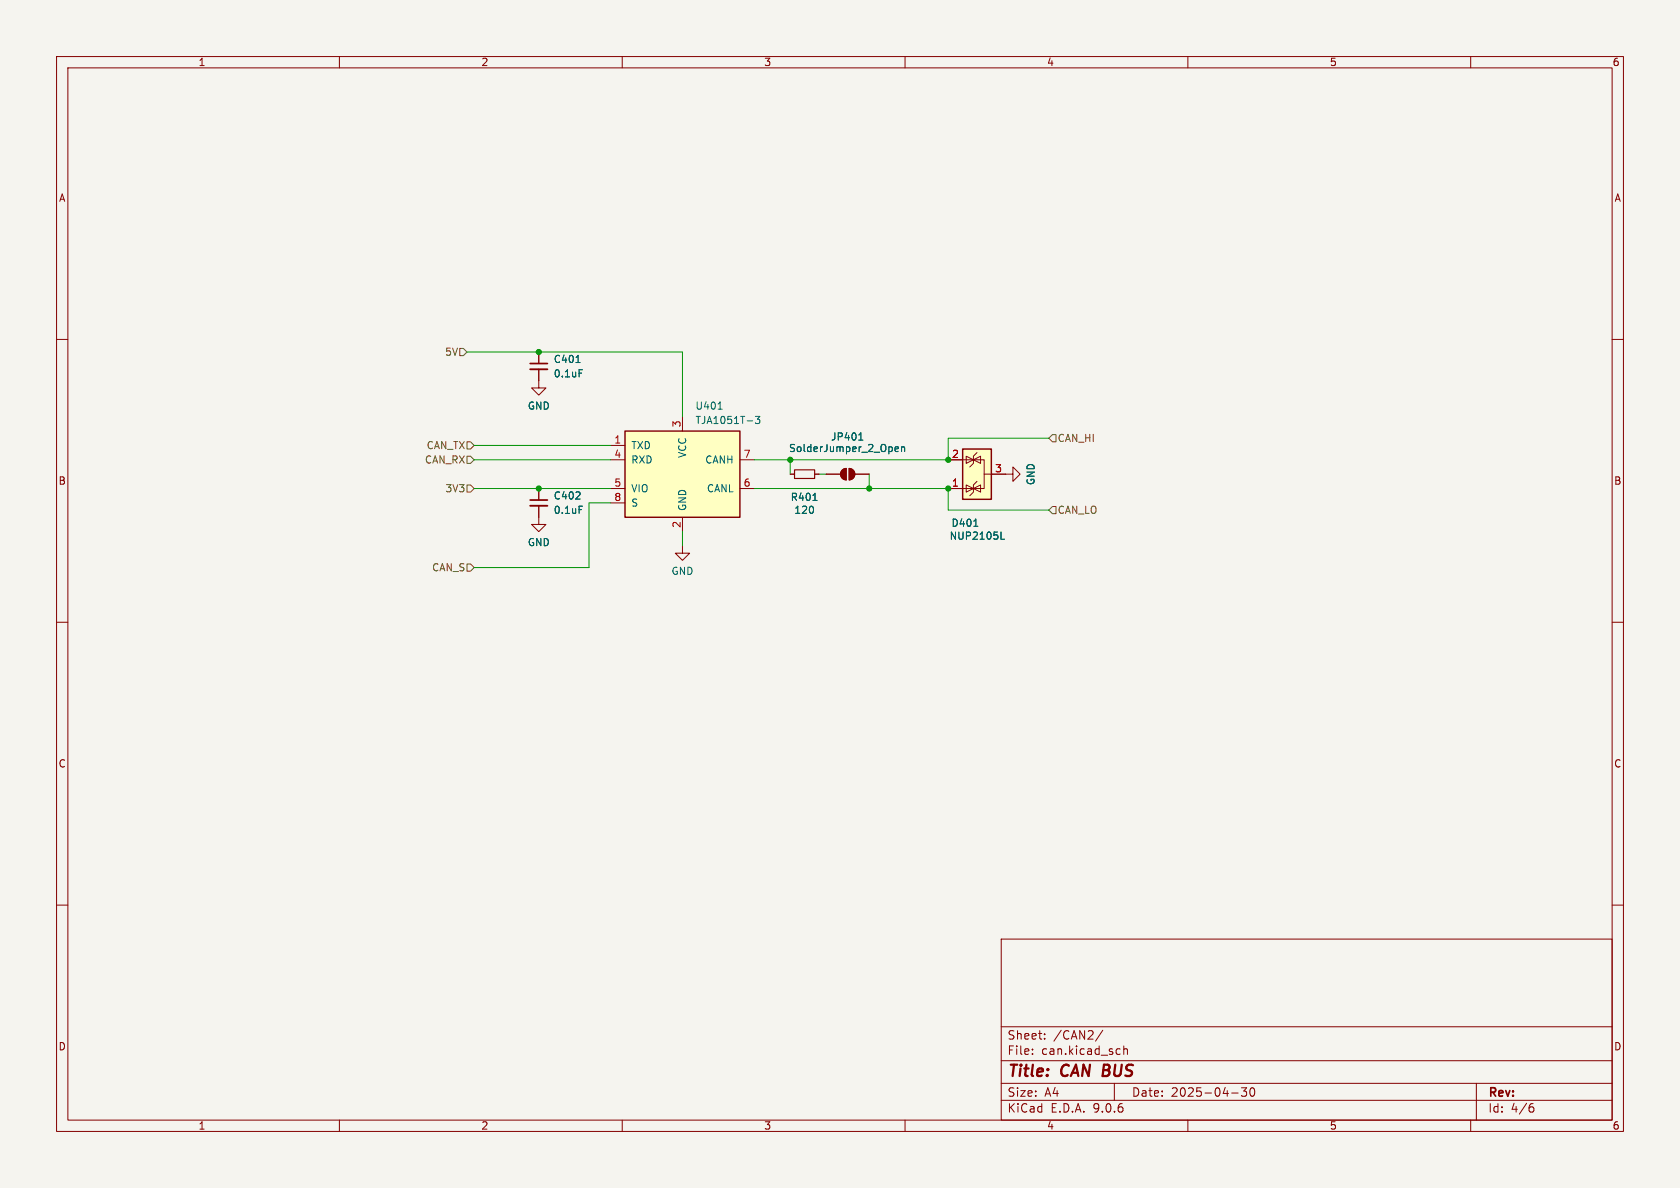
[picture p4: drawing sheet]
<svg xmlns="http://www.w3.org/2000/svg" width="297mm" height="210mm" viewBox="0 0 297 210" stroke-linecap="round" stroke-linejoin="round" font-family="sans-serif">
<path d="M0 0h297v210h-297z" fill="#f5f4ef" stroke="#f5f4ef" stroke-width=".18"/>
<g fill="none" stroke="#840000" stroke-width=".18">
<path d="M10 10h277v190h-277zM12 12h273v186h-273zM60 10v2M110 10v2M160 10v2M210 10v2M260 10v2M10 60h2M285 60h2M139.7 83.8h.8M144 83.8h.8M10 110h2"/>
<path d="M285 110h2M10 160h2M177 166h108v32h-108zM285 160h2M60 198v2M110 198v2M160 198v2M177 194.5h108M177 191.5h108M177 187.5h108M177 181.5h108M182.5 186.3v.1"/>
<path d="M182.5 185.5v.1M184.7 183.6v.1M184.7 182.8v.1M195 182.1l-1.3 2M197 191.5v3M197.9 185.4l.1 .1M198 186.3l-.1 .1M198.7 184.9v1.5M198.7 185.5l.2-.1 .3 .1 .1 .9M210 198v2M217.7 193.2h1.2M219.5 192.3h.9l-.5 .6 .4 .1v.7l-.2 .1h-.4l-.2-.1"/>
<path d="M221.1 192.4l.2-.1a.81 .81 0 0 1 .6 .6 .81 .81 0 0 1-.3 .8l-.1 .1a.81 .81 0 0 1-.4-1.4zM260 198v2M261 191.5v6.5M270.6 195.7h.4l.2 .3-.1 .5-.5 .1M271 195.1l-.4 .1"/>
</g>
<path d="M140.5 83.1h3.5v1.5h-3.5z" fill="none" stroke="#840000" stroke-width=".2"/>
<path d="M143.7 88.5h.7" fill="none" stroke="#006464" stroke-width=".18"/>
<path d="M170.2 79.4h5.1v8.9h-5.1z" fill="#ffffc2"/>
<path d="M170.2 79.4h5.1v8.9h-5.1z" fill="none" stroke="#840000" stroke-width=".25"/>
<path d="M120.6 96.5v1.3h1.3l-1.3 1.3-1.2-1.3h1.2M167.6 86.4h4.5M167.6 81.3h4.5M170.8 80.6l1.3 .7-1.3 .6zM171.4 86.4h.7l-1.3-.7v1.3l1.3-.6M172.1 81.3h1.9v5.1h-1.9M172.1 86.4l1.3-.7v1.3zM172.1 81.3l1.3-.7v1.3zM172.7 85.1l-.6 .6v1.3l-.7 .6M172.7 80l-.6 .6v1.3l-.7 .7M174 83.8h3.8" fill="none" stroke="#840000" stroke-width=".18"/>
<path d="M172.1 93h.8M177 95.3h.6" fill="none" stroke="#006464" stroke-width=".18"/>
<path d="M110.5 76.2h20.3v15.2h-20.3z" fill="#ffffc2"/>
<path d="M110.5 76.2h20.3v15.2h-20.3z" fill="none" stroke="#840000" stroke-width=".25"/>
<g fill="none" stroke="#840000" stroke-width=".18">
<path d="M95.2 65.3v3.3h1.3l-1.3 1.3-1.2-1.3h1.2M95.2 62.2v2.1M107.9 78.7h2.6M120.6 73.7v2.5M95.2 89.4v3.3h1.3l-1.3 1.3-1.2-1.3h1.2M95.2 86.4v2M107.9 81.3h2.6M107.9 86.4h2.6M107.9 88.9h2.6M120.6 91.4v2.6M130.8 81.3h2.5M130.8 86.4h2.5"/>
<path d="M139.7 83.8h.8M144 83.8h.8M146 83.8h2.6M148.9 83.1l.7-.3v2a1.02 1.02 0 0 1-.9-.6 1.02 1.02 0 0 1 .2-1.1zM150.1 82.8a1.02 1.02 0 0 1 1 1 1.02 1.02 0 0 1-1 1zM151.1 83.8h2.6M167.6 81.3h2.6M167.6 86.4h2.6M175.3 83.8h3.8v-1.2l1.2 1.2-1.2 1.3v-1.3"/>
</g>
<g fill="none" stroke="#006464" stroke-width=".18">
<path d="M101.8 64.1h.8M102.4 65.4h.6M126.9 72.3h.8M133.5 73.6h.8l-.4 .5 .4 .1v.6l-.2 .1-.6-.1M151.8 77.8h.8M152.1 76.7l.1-.2v1.3M158.2 79.4l.6-.1v-.3h-.4l-.2 .2 .1 .6h.5M159.4 79.1l.2-.1h.3v.8M159.4 79v.8M102.4 89.5h.6M143.7 88.5h.7M172.1 93h.8"/>
<path d="M177 95.3h.6"/>
</g>
<g fill="#840000" stroke="#840000" stroke-width=".18">
<path d="M148.9 83.1l.7-.3v2a1.02 1.02 0 0 1-.9-.6 1.02 1.02 0 0 1 .2-1.1z"/>
<path d="M150.1 82.8a1.02 1.02 0 0 1 1 1 1.02 1.02 0 0 1-1 1z"/>
</g>
<path d="M93.7 64.3h3.1M93.7 88.4h3.1" fill="none" stroke="#840000" stroke-width=".3"/>
<path d="M93.7 65.3h3.1M93.7 89.4h3.1" fill="none" stroke="#840000" stroke-width=".33"/>
<path d="M81.3 61.6h.6l.6 .6-.6 .7h-.6zM82.5 78.1h.7l.6 .6-.6 .7h-.7zM186.1 76.8h.6v1.3h-.6l-.7-.6zM82.5 80.6h.7l.6 .7-.6 .6h-.7zM82.5 85.7h.7l.6 .7-.6 .6h-.7zM82.5 99.7h.7l.6 .6-.6 .7h-.7zM186.1 89.5h.6v1.3h-.6l-.7-.6z" fill="none" stroke="#725600" stroke-width=".18"/>
<path d="M82.5 62.2h38.1v11.5M83.8 78.7h24.1M185.4 77.5h-17.8v3.8h-34.3M83.8 81.3h24.1M83.8 86.4h24.1M107.9 88.9h-3.8v11.4h-20.3M120.6 94v2.5M133.3 86.4h34.3v3.8h17.8M139.7 81.3v2.5M144.8 83.8h1.2M153.7 83.8v2.6" fill="none" stroke="#009600" stroke-width=".18"/>
<g fill="#009600" stroke="#009600" stroke-width=".18">
<circle cx="95.2" cy="62.2" r=".46"/>
<circle cx="95.2" cy="86.4" r=".46"/>
<circle cx="139.7" cy="81.3" r=".46"/>
<circle cx="167.6" cy="81.3" r=".46"/>
<circle cx="167.6" cy="86.4" r=".46"/>
<circle cx="153.7" cy="86.4" r=".46"/>
</g>
<g font-size="2.8" fill="#840000">
<text x="178" y="190.9">Title:</text>
<text x="187.7" y="190.9">CAN BUS</text>
</g>
<g font-size="2.1" fill="#840000">
<text x="178" y="184">Sheet:</text>
<text x="186.2" y="184">/CAN2/</text>
<text x="178" y="186.7">File:</text>
<text x="184.1" y="186.7">can.kicad_sch</text>
<text x="178" y="196.9">KiCad</text>
<text x="178" y="194.1">Size:</text>
<text x="184.7" y="194.1">A4</text>
<text x="185.7" y="196.9">E.D.A.</text>
<text x="193.3" y="196.9">9.0.6</text>
<text x="200" y="194.1">Date:</text>
<text x="207" y="194.1">2025-04-30</text>
<text x="263" y="194.3">Rev:</text>
<text x="263" y="196.9">Id:</text>
<text x="267.1" y="196.9">4/6</text>
</g>
<g font-size="1.8" fill="#840000">
<text x="35" y="11.9">1</text>
<text x="85" y="11.9">2</text>
<text x="135" y="11.9">3</text>
<text x="185" y="11.9">4</text>
<text x="235" y="11.9">5</text>
<text x="285" y="11.9">6</text>
<text x="10.3" y="35.9">A</text>
<text x="285.3" y="35.9">A</text>
<text x="10.3" y="85.9">B</text>
<text x="285.3" y="85.9">B</text>
<text x="10.3" y="135.9">C</text>
<text x="285.3" y="135.9">C</text>
<text x="10.3" y="185.9">D</text>
<text x="285.3" y="185.9">D</text>
<text x="35" y="199.9">1</text>
<text x="85" y="199.9">2</text>
<text x="135" y="199.9">3</text>
<text x="185" y="199.9">4</text>
<text x="235" y="199.9">5</text>
<text x="285" y="199.9">6</text>
</g>
<g font-size="1.8" fill="#725600">
<text x="78.6" y="63.1">5V</text>
<text x="75" y="82.1">CAN_RX</text>
<text x="75.3" y="79.6">CAN_TX</text>
<text x="186.9" y="78.3">CAN_HI</text>
<text x="78.6" y="87.2">3V3</text>
<text x="186.9" y="91">CAN_LO</text>
<text x="76.3" y="101.2">CAN_S</text>
</g>
<g font-size="1.8" fill="#006464">
<text x="97.8" y="64.4">C401</text>
<text x="97.8" y="66.9">0.1uF</text>
<text x="93.2" y="72.6">GND</text>
<text x="122.9" y="75.2">TJA1051T-3</text>
<text x="122.9" y="72.6">U401</text>
<text x="111.5" y="79.6">TXD</text>
<text x="111.5" y="82.1">RXD</text>
<text x="121.5" y="81" transform="rotate(-90 121.5 81)">VCC</text>
<text x="124.6" y="82.1">CANH</text>
<text x="139.4" y="80.1">SolderJumper_2_Open</text>
<text x="146.8" y="78.1">JP401</text>
<text x="97.8" y="88.5">C402</text>
<text x="111.5" y="87.2">VIO</text>
<text x="111.5" y="89.8">S</text>
<text x="124.9" y="87.2">CANL</text>
<text x="139.7" y="88.7">R401</text>
<text x="183.1" y="85.9" transform="rotate(-90 183.1 85.9)">GND</text>
<text x="97.8" y="91">0.1uF</text>
<text x="121.5" y="90.4" transform="rotate(-90 121.5 90.4)">GND</text>
<text x="140.3" y="91">120</text>
<text x="167.8" y="95.6">NUP2105L</text>
<text x="168.1" y="93.3">D401</text>
<text x="93.2" y="96.7">GND</text>
<text x="118.6" y="101.8">GND</text>
</g>
<g font-size="1.8" fill="#a90000">
<text x="120.4" y="75.6" transform="rotate(-90 120.4 75.6)">3</text>
<text x="108.5" y="78.5">1</text>
<text x="108.5" y="81">4</text>
<text x="131.4" y="81">7</text>
<text x="168.2" y="81">2</text>
<text x="175.8" y="83.6">3</text>
<text x="108.5" y="86.1">5</text>
<text x="108.5" y="88.6">8</text>
<text x="131.4" y="86.1">6</text>
<text x="168.2" y="86.1">1</text>
<text x="120.4" y="93.4" transform="rotate(-90 120.4 93.4)">2</text>
</g>
</svg>
